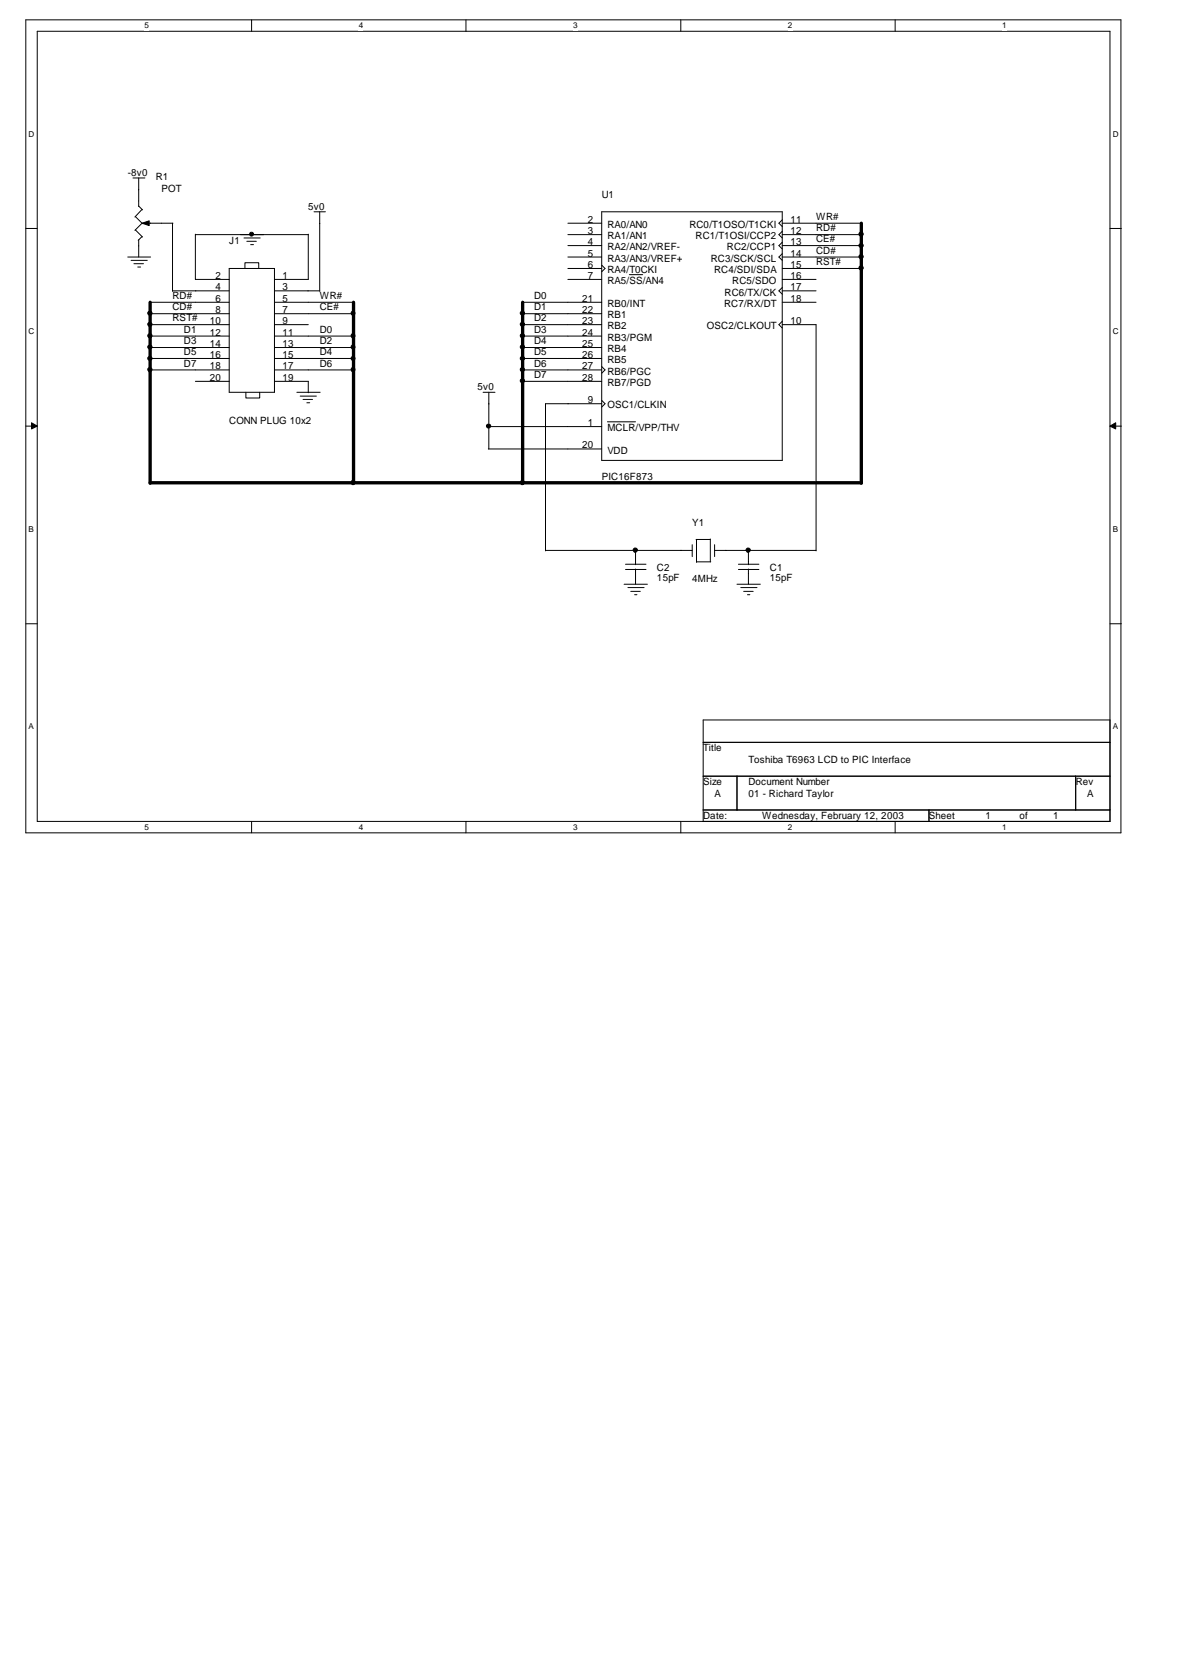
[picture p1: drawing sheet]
<svg xmlns="http://www.w3.org/2000/svg" width="210mm" height="297mm" viewBox="0 0 210 297" stroke-linecap="round" stroke-linejoin="round" font-family="sans-serif">
<path d="M4.6 3.5h194.6v144.5h-194.6zM6.6 5.6h190.7v140.4h-190.7z" fill="none" stroke="#000" stroke-width=".18"/>
<g fill="#fff">
<path d="M25.7 3.8h.7v1.6h-.7z"/>
<path d="M25.7 146.3h.7v1.6h-.7z"/>
</g>
<path d="M44.7 3.5v2.1M44.7 146v2" fill="none" stroke="#000" stroke-width=".18"/>
<g fill="#fff">
<path d="M63.8 3.8h.7v1.6h-.7z"/>
<path d="M63.8 146.3h.7v1.6h-.7z"/>
</g>
<path d="M82.8 3.5v2.1M82.8 146v2" fill="none" stroke="#000" stroke-width=".18"/>
<g fill="#fff">
<path d="M101.9 3.8h.7v1.6h-.7z"/>
<path d="M101.9 146.3h.7v1.6h-.7z"/>
</g>
<path d="M121 3.5v2.1M121 146v2" fill="none" stroke="#000" stroke-width=".18"/>
<g fill="#fff">
<path d="M140 3.8h.8v1.6h-.8z"/>
<path d="M140 146.3h.8v1.6h-.8z"/>
</g>
<path d="M159.1 3.5v2.1M159.1 146v2" fill="none" stroke="#000" stroke-width=".18"/>
<g fill="#fff">
<path d="M178.1 3.8h.8v1.6h-.8z"/>
<path d="M178.1 146.3h.8v1.6h-.8z"/>
<path d="M5.1 23.1h1v1.6h-1z"/>
<path d="M197.8 23.1h1v1.6h-1z"/>
<path d="M5.1 58.1h1v1.6h-1z"/>
<path d="M197.8 58.1h1v1.6h-1z"/>
</g>
<path d="M4.6 40.6h2M197.3 40.6h2" fill="none" stroke="#000" stroke-width=".18"/>
<g fill="#fff">
<path d="M5.1 93.3h.9v1.6h-.9z"/>
<path d="M197.8 93.3h.9v1.6h-.9z"/>
</g>
<path d="M4.6 75.7h2M5.6 75.2l1 .5-1 .6zM197.3 75.7l1-.5v1.1zM197.3 75.7h2" fill="none" stroke="#000" stroke-width=".18"/>
<path d="M5.6 75.2l1 .5-1 .6zM197.3 75.7l1-.5v1.1z" fill="#000"/>
<g fill="#fff">
<path d="M5.1 128.4h.9v1.6h-.9z"/>
<path d="M197.8 128.4h.9v1.6h-.9z"/>
</g>
<g fill="none" stroke="#000" stroke-width=".18">
<path d="M23.6 31.6h2.2M24.1 38.5l1.2 1.3M24.7 31.6v5.1M24.7 36.6l.6 .7M25.2 39.7l1.3-.4v.8zM25.2 37.2l-1.2 1.4M25.2 39.7l-1.2 1.2M26.3 39.7h4.4M30.7 39.7v12.1M55.8 37.6h2M56.8 37.6v14.2M100.9 39.7h6"/>
<path d="M106.9 37.6h32.1v44.2h-32.1zM139 39.7h14.2M139 39.1l-.6 .6 .6 .6M22.7 45.7h4.1M23.3 46.3h2.9M23.8 46.9h1.7M24.1 40.9l1.2 1.2M24.5 47.5h.5M24.7 42.6v3.1M25.2 42l-.6 .7M26.6 57.7h14.1M26.6 53.7h14.1"/>
<path d="M26.6 55.8h14.1M26.6 59.7h14.1M30.7 51.7h10M34.7 41.7h20.1M34.7 41.6v8.1h6M40.7 47.7h8.1v22h-8.1zM43.4 42.3h2.8M43.5 47.7v-1h2.5v1M43.9 42.9h1.7M44.5 43.5h.6M48.8 57.7h6M48.8 51.7h8"/>
<path d="M48.8 53.7h14.1M48.8 55.8h14.1M48.8 59.7h14.1M54.8 41.6v8.1h-6M92.8 57.7h14.1M92.8 53.7h14.1M92.8 55.8h14.1M92.8 59.7h14.1M100.9 41.7h6M100.9 45.7h6M100.9 43.7h6M100.9 47.7h6"/>
<path d="M100.9 49.7h6M106.9 47.1l.6 .6-.6 .6M111.9 48.8h2.3M139 41.7h14.2M139 45.7h14.2M139 43.7h14.2M139 47.7h14.2M139 49.7h6M139 57.1l-.6 .6 .6 .6M139 57.7h6v40.2M139 41.1l-.6 .6 .6 .6M139 43.1l-.6 .6 .6 .6"/>
<path d="M139 45.1l-.6 .6 .6 .6M139 51.1l-.6 .6 .6 .6M139 51.7h6M139 53.7h6M26.6 61.8h14.1M26.6 63.7h14.1M26.6 65.8h14.1M34.7 67.8h6M43.7 69.7v1.1h2.5v-1.1M48.8 61.8h14.1M48.8 63.7h14.1M48.8 65.8h14.1"/>
<path d="M48.8 67.8h6v2M52.8 69.7h4.1M53.4 70.4h2.8M53.9 71h1.7M54.5 71.6h.5M85.9 69.7h2.1M86.8 75.8h20.1M86.8 79.8h20.1M86.9 69.7v10.1M92.8 61.8h14.1M92.8 63.7h14.1M92.8 65.8h14.1"/>
<path d="M92.8 67.8h14.1M106.9 71.2l.6 .6-.6 .6M106.9 71.8h-9.9v26.1M106.9 65.2l.6 .6-.6 .5M108 75h5M97 97.8h26M113 97.8v2.6M123 96.8v2.1M123.7 95.9h2.5M123.8 95.9v4.1M123.8 99.9h2.5M126.2 95.8v4.1"/>
<path d="M127 96.8v2.1M127 97.8h18M133 97.8v2.6M4.6 110.9h2M110.9 103.9h4.2M111.2 101.2h3.6M111.2 100.3h3.6M111.6 104.4h2.9M112.1 105.1h1.7M112.8 105.7h.4M113 101.1v2.8M131 103.9h4.1"/>
<path d="M131.2 101.2h3.7M131.2 100.3h3.7M131.7 104.4h2.8M132.2 105.1h1.7M132.9 105.7h.4M133 101.1v2.8M197.3 110.9h2M125 128h72.3v18h-72.3zM125 132h72.3M125 138h72.3M131 138v6M191.2 138v6"/>
<path d="M125 144h72.3M165.1 144v2"/>
<circle cx="26.6" cy="59.7" r=".38"/>
<circle cx="26.6" cy="57.7" r=".38"/>
<circle cx="26.7" cy="55.7" r=".37"/>
<circle cx="44.7" cy="41.6" r=".35"/>
<circle cx="62.7" cy="59.7" r=".36"/>
<circle cx="62.7" cy="55.7" r=".35"/>
<circle cx="92.8" cy="59.7" r=".38"/>
<circle cx="92.8" cy="57.7" r=".38"/>
<circle cx="92.9" cy="55.7" r=".37"/>
<circle cx="153" cy="45.6" r=".38"/>
<circle cx="153.1" cy="43.6" r=".37"/>
<circle cx="153.1" cy="47.6" r=".37"/>
<circle cx="153.1" cy="41.6" r=".37"/>
<circle cx="26.6" cy="65.7" r=".38"/>
<circle cx="26.7" cy="61.7" r=".37"/>
<circle cx="26.7" cy="63.7" r=".37"/>
<circle cx="62.7" cy="65.7" r=".36"/>
<circle cx="62.7" cy="61.7" r=".35"/>
<circle cx="62.7" cy="63.7" r=".35"/>
<circle cx="86.8" cy="75.7" r=".37"/>
<circle cx="92.8" cy="65.7" r=".38"/>
<circle cx="92.9" cy="61.7" r=".37"/>
<circle cx="92.9" cy="67.7" r=".37"/>
<circle cx="92.9" cy="63.7" r=".37"/>
<circle cx="62.7" cy="85.8" r=".36"/>
<circle cx="92.8" cy="85.8" r=".38"/>
<circle cx="112.9" cy="97.8" r=".38"/>
<circle cx="133" cy="97.8" r=".38"/>
</g>
<g fill="#000">
<path d="M25.2 39.7l1.3-.4v.8z"/>
<circle cx="26.6" cy="59.7" r=".38"/>
<circle cx="26.6" cy="57.7" r=".38"/>
<circle cx="26.7" cy="55.7" r=".37"/>
<circle cx="44.7" cy="41.6" r=".35"/>
<circle cx="62.7" cy="59.7" r=".36"/>
<circle cx="62.7" cy="55.7" r=".35"/>
<circle cx="92.8" cy="59.7" r=".38"/>
<circle cx="92.8" cy="57.7" r=".38"/>
<circle cx="92.9" cy="55.7" r=".37"/>
<circle cx="153" cy="45.6" r=".38"/>
<circle cx="153.1" cy="43.6" r=".37"/>
<circle cx="153.1" cy="47.6" r=".37"/>
<circle cx="153.1" cy="41.6" r=".37"/>
<circle cx="26.6" cy="65.7" r=".38"/>
<circle cx="26.7" cy="61.7" r=".37"/>
<circle cx="26.7" cy="63.7" r=".37"/>
<circle cx="62.7" cy="65.7" r=".36"/>
<circle cx="62.7" cy="61.7" r=".35"/>
<circle cx="62.7" cy="63.7" r=".35"/>
<circle cx="86.8" cy="75.7" r=".37"/>
<circle cx="92.8" cy="65.7" r=".38"/>
<circle cx="92.9" cy="61.7" r=".37"/>
<circle cx="92.9" cy="67.7" r=".37"/>
<circle cx="92.9" cy="63.7" r=".37"/>
<circle cx="62.7" cy="85.8" r=".36"/>
<circle cx="92.8" cy="85.8" r=".38"/>
<circle cx="112.9" cy="97.8" r=".38"/>
<circle cx="133" cy="97.8" r=".38"/>
</g>
<path d="M153.1 39.7v46.2M26.7 53.7v32.2M62.8 53.7v32.2M92.9 53.7v32.2M26.7 85.8h126.4" fill="none" stroke="#000" stroke-width=".59"/>
<g font-size="1.8">
<text x="22.7" y="31.2">-8v0</text>
<text x="27.7" y="32.1">R1</text>
<text x="28.7" y="34.1">POT</text>
<text x="106.9" y="35.3">U1</text>
<text x="54.8" y="37.3">5v0</text>
<text x="104.5" y="39.6">2</text>
<text x="104.5" y="41.6">3</text>
<text x="108" y="40.5">RA0/AN0</text>
<text x="122.5" y="40.5">RC0/T1OSO/T1CKI</text>
<text x="140.5" y="39.6">11</text>
<text x="140.5" y="41.6">12</text>
<text x="145" y="39.1">WR#</text>
<text x="145" y="41.1">RD#</text>
<text x="40.7" y="43.3">J1</text>
<text x="104.5" y="43.6">4</text>
<text x="104.5" y="45.6">5</text>
<text x="104.5" y="47.6">6</text>
<text x="108" y="42.6">RA1/AN1</text>
<text x="108" y="46.5">RA3/AN3/VREF+</text>
<text x="108" y="44.5">RA2/AN2/VREF-</text>
<text x="123.6" y="42.6">RC1/T1OSI/CCP2</text>
<text x="126.3" y="46.5">RC3/SCK/SCL</text>
<text x="129.2" y="44.5">RC2/CCP1</text>
<text x="140.5" y="43.6">13</text>
<text x="140.5" y="45.6">14</text>
<text x="140.5" y="47.6">15</text>
<text x="145" y="47.1">RST#</text>
<text x="145" y="43.1">CE#</text>
<text x="145" y="45.1">CD#</text>
<text x="30.7" y="53.1">RD#</text>
<text x="38.3" y="49.6">2</text>
<text x="38.3" y="51.6">4</text>
<text x="38.3" y="53.6">6</text>
<text x="50.2" y="49.6">1</text>
<text x="50.2" y="51.6">3</text>
<text x="50.2" y="53.6">5</text>
<text x="56.8" y="53.1">WR#</text>
<text x="94.9" y="53.1">D0</text>
<text x="103.5" y="53.6">21</text>
<text x="104.5" y="49.6">7</text>
<text x="108" y="48.6">RA4/T0CKI</text>
<text x="108" y="50.5">RA5/SS/AN4</text>
<text x="126.9" y="48.6">RC4/SDI/SDA</text>
<text x="128.8" y="52.5">RC6/TX/CK</text>
<text x="130.1" y="50.5">RC5/SDO</text>
<text x="140.5" y="49.6">16</text>
<text x="140.5" y="51.6">17</text>
<text x="140.5" y="53.6">18</text>
<text x="30.7" y="55.1">CD#</text>
<text x="30.7" y="57.1">RST#</text>
<text x="32.7" y="59.2">D1</text>
<text x="37.3" y="57.6">10</text>
<text x="37.3" y="59.7">12</text>
<text x="38.3" y="55.7">8</text>
<text x="50.2" y="55.7">7</text>
<text x="50.2" y="57.6">9</text>
<text x="50.2" y="59.7">11</text>
<text x="56.8" y="55.1">CE#</text>
<text x="56.8" y="59.2">D0</text>
<text x="94.9" y="55.1">D1</text>
<text x="94.9" y="57.1">D2</text>
<text x="94.9" y="59.2">D3</text>
<text x="103.5" y="55.7">22</text>
<text x="103.5" y="57.6">23</text>
<text x="103.5" y="59.7">24</text>
<text x="108" y="56.6">RB1</text>
<text x="108" y="58.6">RB2</text>
<text x="108" y="54.6">RB0/INT</text>
<text x="125.7" y="58.6">OSC2/CLKOUT</text>
<text x="128.7" y="54.6">RC7/RX/DT</text>
<text x="140.5" y="57.6">10</text>
<text x="32.7" y="61.2">D3</text>
<text x="32.7" y="63.1">D5</text>
<text x="32.7" y="65.2">D7</text>
<text x="37.3" y="61.7">14</text>
<text x="37.3" y="63.6">16</text>
<text x="37.3" y="65.7">18</text>
<text x="50.2" y="61.7">13</text>
<text x="50.2" y="63.6">15</text>
<text x="50.2" y="65.7">17</text>
<text x="56.8" y="61.2">D2</text>
<text x="56.8" y="63.1">D4</text>
<text x="56.8" y="65.2">D6</text>
<text x="94.9" y="61.2">D4</text>
<text x="94.9" y="63.1">D5</text>
<text x="94.9" y="65.2">D6</text>
<text x="103.5" y="61.7">25</text>
<text x="103.5" y="63.6">26</text>
<text x="103.5" y="65.7">27</text>
<text x="108" y="62.6">RB4</text>
<text x="108" y="64.6">RB5</text>
<text x="108" y="60.6">RB3/PGM</text>
<text x="37.3" y="67.7">20</text>
<text x="50.2" y="67.7">19</text>
<text x="84.8" y="69.4">5v0</text>
<text x="94.9" y="67.2">D7</text>
<text x="103.5" y="67.7">28</text>
<text x="104.5" y="71.7">9</text>
<text x="108" y="66.6">RB6/PGC</text>
<text x="108" y="68.6">RB7/PGD</text>
<text x="40.7" y="75.4">CONN PLUG 10x2</text>
<text x="104.5" y="75.7">1</text>
<text x="108" y="72.6">OSC1/CLKIN</text>
<text x="108" y="76.7">MCLR/VPP/THV</text>
<text x="103.5" y="79.7">20</text>
<text x="108" y="80.7">VDD</text>
<text x="106.9" y="85.4">PIC16F873</text>
<text x="123" y="93.4">Y1</text>
<text x="116.8" y="101.5">C2</text>
<text x="136.8" y="101.5">C1</text>
<text x="116.8" y="103.3">15pF</text>
<text x="123" y="103.5">4MHz</text>
<text x="136.8" y="103.3">15pF</text>
<text x="125" y="133.6">Title</text>
<text x="133" y="135.6">Toshiba T6963 LCD to PIC Interface</text>
<text x="125" y="139.6">Size</text>
<text x="127" y="141.6">A</text>
<text x="133" y="139.6">Document Number</text>
<text x="133" y="141.6">01 - Richard Taylor</text>
<text x="191.2" y="139.6">Rev</text>
<text x="193.2" y="141.6">A</text>
<text x="125" y="145.6">Date:</text>
<text x="135.5" y="145.6">Wednesday, February 12, 2003</text>
<text x="165.1" y="145.6">Sheet</text>
<text x="175.2" y="145.6">1</text>
<text x="181.2" y="145.6">of</text>
<text x="187.2" y="145.6">1</text>
</g>
<g font-size="1.4">
<text x="25.7" y="5.1">5</text>
<text x="63.8" y="5.1">4</text>
<text x="101.9" y="5.1">3</text>
<text x="140" y="5.1">2</text>
<text x="178.1" y="5.1">1</text>
<text x="5.1" y="24.4">D</text>
<text x="197.8" y="24.4">D</text>
<text x="5.1" y="59.4">C</text>
<text x="197.8" y="59.4">C</text>
<text x="5.1" y="94.5">B</text>
<text x="197.8" y="94.5">B</text>
<text x="5.1" y="129.7">A</text>
<text x="197.8" y="129.7">A</text>
<text x="25.7" y="147.5">5</text>
<text x="63.8" y="147.5">4</text>
<text x="101.9" y="147.5">3</text>
<text x="140" y="147.5">2</text>
<text x="178.1" y="147.5">1</text>
</g>
</svg>
